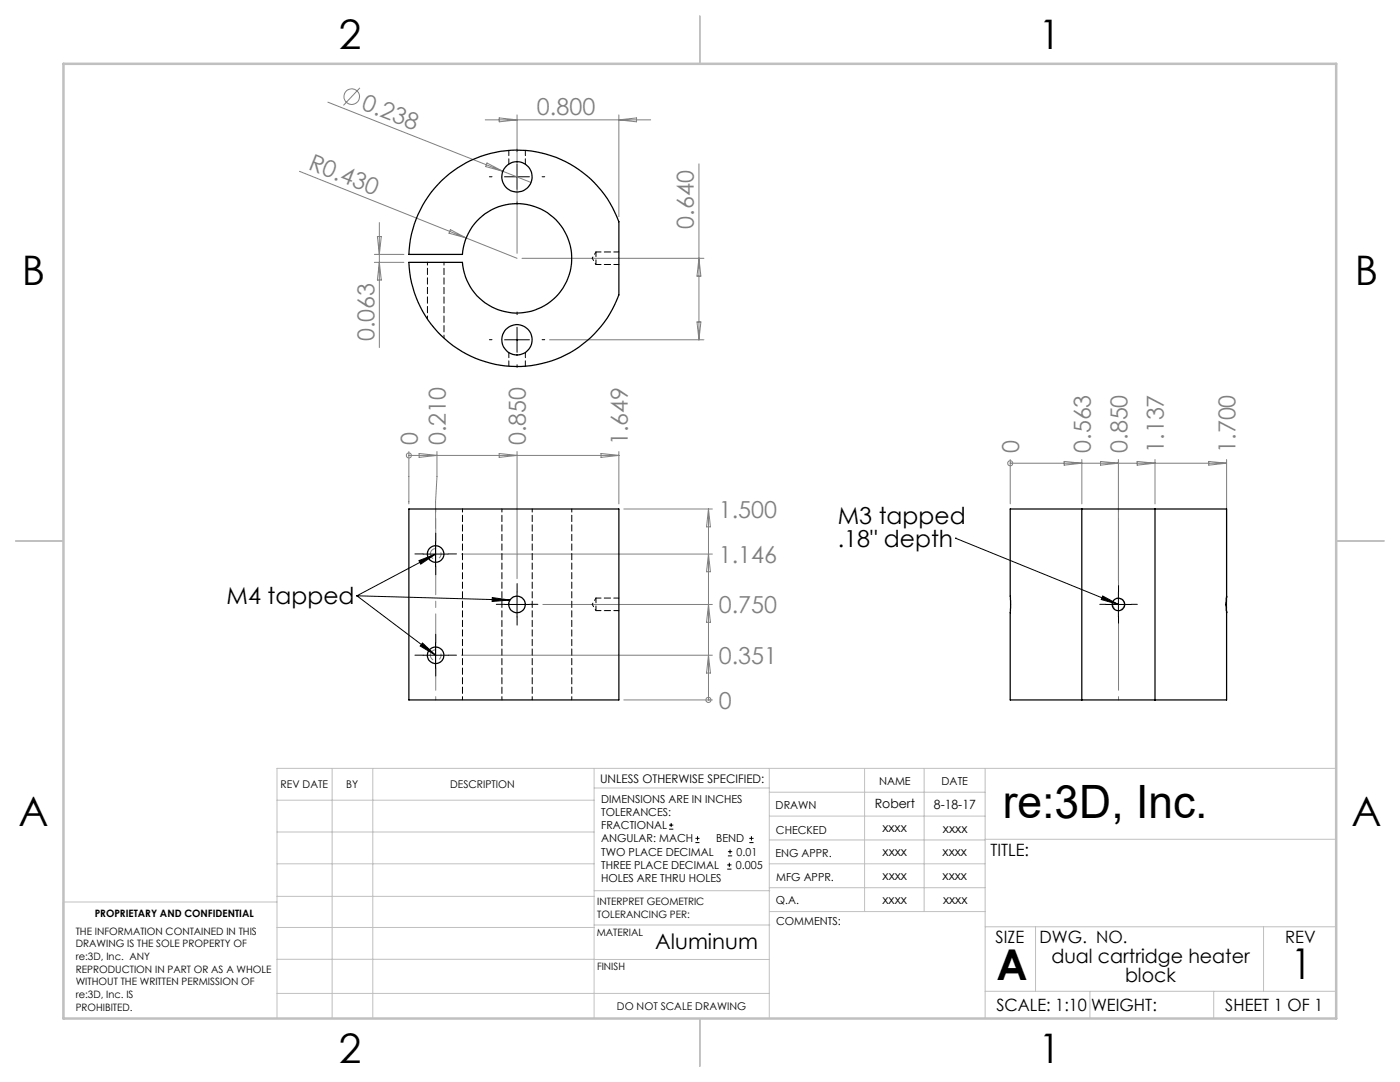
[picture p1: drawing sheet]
<svg xmlns="http://www.w3.org/2000/svg" width="279mm" height="216mm" viewBox="0 0 279 216" stroke-linecap="round" stroke-linejoin="round" font-family="sans-serif">
<g fill="none" stroke="#808080" stroke-width=".2">
<path d="M71.8 17.5l-3.3 3.5M59.8 34.2l43.4 17.3M65.4 20.4l40.6 16M96.8 23.9h33.1M97.2 32.5l3.2 1.7-3.5-1zM99.6 23.5l3.6 .4-3.6 .4zM103.2 22.9v27.7M123.5 22.9v20.4M123.5 23.9l3.5-.4v.8zM139.5 32.7v35.1M74.7 52.4h5.9M74.7 50.8h5.9"/>
<path d="M75.3 47.2h.8l-.4 3.6zM75.7 44.4v25M75.7 52.4l.4 3.5h-.8zM89.9 45.8l3.1 1.7-3.4-1zM104.2 51.5h36.3M139.5 51.5l.4 3.6h-.8zM109.7 67.8h30.8M139.1 64.2h.8l-.4 3.6zM81.6 90.9h.1M81.6 90.1v10.4M81.6 90.9h41.9M83.6 90.5l3.6 .4-3.6 .4z"/>
<path d="M87.2 90.1l-.3 15.3M99.6 90.5l3.6 .4-3.6 .4zM103.2 90.1v25.4M119.9 90.5l3.6 .4-3.6 .4zM123.5 90.1v10.4M201.6 92.4h.1M201.6 91.7v8.8M201.6 92.4h43.2M212.4 92.1l3.5 .3-3.5 .4zM215.9 91.7v8.8M219.6 92.1l3.6 .3-3.6 .4zM223.2 91.7v24.2"/>
<path d="M226.9 92.1l3.6 .3-3.6 .4zM230.5 91.7v8.8M241.2 92.1l3.6 .3-3.6 .4zM244.8 91.7v29.5M92.1 110.6h50.1M124.5 101.6h17.7M141.4 101.6v38.1M141.4 110.6l.4 3.5h-.8zM141.4 101.6l.4 3.5h-.8zM92.1 130.7h50.1M108.3 120.6h33.9M124.5 139.7h17.7"/>
<path d="M141.4 139.7h.1M141.4 130.7l.4 3.6h-.8zM141.4 120.6l.4 3.6h-.8z"/>
<circle cx="70.2" cy="19.3" r="1.56"/>
<circle cx="81.6" cy="90.9" r=".5"/>
<circle cx="201.6" cy="92.4" r=".52"/>
<circle cx="141.4" cy="139.7" r=".5"/>
</g>
<g fill="none" stroke="#000" stroke-width=".2">
<path d="M100.7 35.3h5M103.2 32.8v5M100.7 67.8h5M103.2 65.3v5M71.2 118.9h.1M71.2 118.9l15.7 11.8M71.2 118.9l30.6 .8M83.6 111.9l3.3-1.3-2.9 2zM84.5 110.6h4.9M86.9 108.1v5M86.9 110.6l-15.7 8.3M98.2 119.2l3.6 .5-3.6 .3z"/>
<path d="M103.2 118.1v5M190.7 107.4h.1M190.7 107.4l32.5 13.2M220.1 118.9l3.1 1.7-3.4-1zM223.2 118.1v5M84.3 128.3l2.6 2.4-3-1.8zM84.5 130.7h4.9M86.9 128.3v4.9M100.7 120.6h5M220.7 120.6h5M133.5 165.5h.9M133.5 164.6h.9"/>
<path d="M133.9 164.2v.8M138.8 168.1h.8M138.8 167.3h.8M139.2 166.9v.8M145.1 173.4h.9M145.1 172.6h.9M145.3 170.8h.8M145.3 169.9h.8M145.6 172.2v.8M145.7 169.5v.9M149.5 168.1h.9M149.5 167.3h.9"/>
<path d="M150 166.9v.8"/>
</g>
<path d="M85.9 110.2a1.07 1.07 0 0 1 1.8-.4 1.07 1.07 0 0 1-.4 1.7 1.07 1.07 0 0 1-1.4-1.1v-.2M85.9 130.4a1.07 1.07 0 0 1 1.8-.4 1.07 1.07 0 0 1-.4 1.8 1.07 1.07 0 0 1-1.4-1.2v-.2" fill="none" stroke="#808080" stroke-width=".2" stroke-dasharray="15.2 1.3 1.3 1.3" stroke-dashoffset="13.8" stroke-linecap="butt"/>
<path d="M224.3 120.3a1.15 1.15 0 0 0-1.9-.5 1.15 1.15 0 0 0 .5 1.9 1.15 1.15 0 0 0 1.5-1.3l-.1-.1" fill="none" stroke="#808080" stroke-width=".2" stroke-dasharray="15.2 1.3 1.3 1.3" stroke-dashoffset="13.5" stroke-linecap="butt"/>
<g fill="none" stroke="#000" stroke-width=".2" stroke-dasharray="15.2 1.3 1.3 1.3">
<path d="M98.2 35.3h-.5M103.2 30.3v-.6M108.2 35.3h.5M103.2 40.3v.5M98.2 67.8h-.5M103.2 62.8v-.5M103.2 72.8v.5M108.2 67.8h.5M84.5 110.5h-1.7M87 108v-1.6M87 113v1.7M89.5 110.5h1.6"/>
<path d="M103.2 118.1v-1.7M223.2 118.1v-1.3M84.5 130.7h-1.7M87 128.2v-1.6M87 133.2v1.7M89.5 130.7h1.6M100.7 120.6h-1.7M103.2 123.1v1.6M105.7 120.6h1.6M220.7 120.6h-1.2M223.2 123.1v1.2M225.7 120.6h1.3"/>
</g>
<g fill="none" stroke="#c0c0c0" stroke-width=".2">
<path d="M55.3 159.7h63.3M66.3 153.3v49.9M74.4 153.3v49.9M118.6 153.3v49.9M118.6 157.2h34.9M153.5 153.3v49.9M153.5 158.1h43.1M172.5 153.3v28.6M184.4 153.3v28.6M196.6 153.3v49.9M266.7 153.3h-211.4v49.9M55.3 178.9h63.3"/>
<path d="M55.3 172.4h63.3M55.3 166h63.3M55.3 180h-42.7v23.2M118.6 177.7h35M153.5 167.6h43.1M153.5 162.8h43.1M153.5 172.4h43.1M153.5 177.1h43.1M196.6 167.5h70.1M55.3 198.2h98.2M55.3 191.4l98.2 .1M55.3 185.1h63.3"/>
<path d="M118.6 184.6h35M153.6 181.9h43M196.6 197.8h70.1M196.6 184.9h70.1M206.7 184.9v12.9M217.5 197.8v5.4M242.2 197.8v5.4M252.2 184.9v12.9"/>
</g>
<path d="M139.7 3.2v9.5M3.1 107.9h9.6M266.7 107.9h9.5M139.7 203.2v9.6" fill="none" stroke="#c0c0c0" stroke-width=".25"/>
<path d="M12.7 12.7h254v190.5h-254z" fill="none" stroke="#c0c0c0" stroke-width=".5"/>
<path d="M223.2 101.5v38.1M87 139.6v-38.1" fill="none" stroke="#808080" stroke-width=".2" stroke-dasharray="15.2 1.3 1.3 1.3" stroke-dashoffset="-1.9"/>
<path d="M83.6 111.9l3.3-1.3-2.9 2zM84.3 128.3l2.6 2.4-3-1.8zM98.2 119.2l3.6 .5-3.6 .3zM220.1 118.9l3.1 1.7-3.4-1z" fill="#000"/>
<g fill="none" stroke="#000" stroke-width=".25">
<path d="M88.1 36.1a21.6 21.6 0 0 1 35.4 8.1v14.6a21.6 21.6 0 0 1-23.6 14.1 21.6 21.6 0 0 1-18.3-20.5h10.7a10.9 10.9 0 0 0 16.6 8.5 10.9 10.9 0 0 0 0-18.7 10.9 10.9 0 0 0-16.6 8.6h-10.7a21.6 21.6 0 0 1 6.5-14.7zM81.6 101.6h41.9v38.1h-41.9zM215.9 101.6h-14.3v38.1h14.3M215.9 101.6v38.1M215.9 101.6h14.6M230.5 101.6h14.3v17.4M230.5 101.6v38.1M244.8 119v3.3zM215.9 139.7h14.6M244.8 122.2v17.5h-14.3"/>
<circle cx="103.2" cy="35.3" r="3"/>
<circle cx="103.2" cy="67.8" r="3"/>
<circle cx="86.9" cy="110.5" r="1.64"/>
<circle cx="86.9" cy="130.7" r="1.64"/>
<circle cx="103.2" cy="120.6" r="1.65"/>
<circle cx="223.2" cy="120.6" r="1.26"/>
</g>
<path d="M100.2 101.5v38.1M92.3 139.6v-38.1M106.2 139.6v-38.1M114.1 139.6v-38.1" fill="none" stroke="#000" stroke-width=".2" stroke-dasharray="1.3 .6" stroke-dashoffset=".6"/>
<path d="M118.9 50.3v2.5M118.9 52.8h4.6M123.5 50.3h-4.6M118.9 119.3v2.5M123.5 119.3h-4.6M118.9 121.8h4.6" fill="none" stroke="#000" stroke-width=".2" stroke-dasharray="1.3 .6" stroke-dashoffset=".3"/>
<path d="M101.5 120.6h.1M101.6 120.5l-.1 .1M104.8 120.6v-.2" fill="none" stroke="#000" stroke-width=".2" stroke-dasharray="1.3 .6"/>
<path d="M85.3 52.3v11.3M118.2 51.5l.7 1.3M118.9 50.3l-.7 1.2M88.6 67.4v-15.1M118.9 119.3l-.7 1.3M118.2 120.6l.7 1.2" fill="none" stroke="#000" stroke-width=".2" stroke-dasharray="1.3 .6" stroke-dashoffset=".7"/>
<path d="M101.5 30v2.7M104.8 32.7v-2.7M101.5 70.3v2.8M104.8 73.1v-2.8" fill="none" stroke="#000" stroke-width=".2" stroke-dasharray="1.3 .6" stroke-dashoffset=".2"/>
<text font-size="9.2" x="200.1" y="163.1">re:3D, Inc.</text>
<g font-size="8.5">
<text x="198.9" y="195.5">A</text>
<text x="257.6" y="195.4">1</text>
</g>
<g font-size="8.1">
<text x="67.6" y="9.7">2</text>
<text x="207.3" y="9.7">1</text>
<text x="4.4" y="57">B</text>
<text x="270.4" y="57">B</text>
<text x="3.7" y="164.9">A</text>
<text x="269.7" y="164.9">A</text>
<text x="67.6" y="212.2">2</text>
<text x="207.3" y="212.2">1</text>
</g>
<g font-size="4.7" fill="#808080">
<text x="72" y="21.8" transform="rotate(22 72 21.8)">0.238</text>
<text x="107.2" y="22.9">0.800</text>
<text x="61.4" y="33.7" transform="rotate(22 61.4 33.7)">R0.430</text>
<text x="138.5" y="45.6" transform="rotate(-90 138.5 45.6)">0.640</text>
<text x="74.7" y="68" transform="rotate(-90 74.7 68)">0.063</text>
<text x="83.4" y="88.8" transform="rotate(-90 83.4 88.8)">0</text>
<text x="89" y="88.8" transform="rotate(-90 89 88.8)">0.210</text>
<text x="105" y="88.8" transform="rotate(-90 105 88.8)">0.850</text>
<text x="125.3" y="88.8" transform="rotate(-90 125.3 88.8)">1.649</text>
<text x="203.4" y="90.4" transform="rotate(-90 203.4 90.4)">0</text>
<text x="217.7" y="90.4" transform="rotate(-90 217.7 90.4)">0.563</text>
<text x="225" y="90.4" transform="rotate(-90 225 90.4)">0.850</text>
<text x="232.3" y="90.4" transform="rotate(-90 232.3 90.4)">1.137</text>
<text x="246.6" y="90.4" transform="rotate(-90 246.6 90.4)">1.700</text>
<text x="143.5" y="103.3">1.500</text>
<text x="143.5" y="112.3">1.146</text>
<text x="143.5" y="122.4">0.750</text>
<text x="143.5" y="132.5">0.351</text>
<text x="143.5" y="141.4">0</text>
</g>
<g font-size="4.7">
<text x="167.2" y="104.6">M3 tapped</text>
<text x="167.2" y="109.1">.18&quot; depth</text>
<text x="45.2" y="120.6">M4 tapped</text>
</g>
<text font-size="4.2" x="130.8" y="189.4">Aluminum</text>
<g font-size="3.9">
<text x="209.8" y="192.1">dual cartridge heater</text>
<text x="224.5" y="196">block</text>
</g>
<g font-size="3.4">
<text x="197.7" y="170.8">TITLE:</text>
<text x="198.7" y="188.1">SIZE</text>
<text x="207.5" y="188.1">DWG. NO.</text>
<text x="256.5" y="188.2">REV</text>
<text x="198.8" y="201.7">SCALE: 1:10</text>
<text x="217.7" y="201.8">WEIGHT:</text>
<text x="244.5" y="201.7">SHEET 1 OF 1</text>
</g>
<g font-size="2.5">
<text x="174.6" y="161.3">Robert</text>
<text x="186.4" y="161.4">8-18-17</text>
<text x="176.1" y="166.1">xxxx</text>
<text x="188.2" y="166.2">xxxx</text>
<text x="176.1" y="170.8">xxxx</text>
<text x="188.1" y="170.8">xxxx</text>
<text x="176.1" y="175.6">xxxx</text>
<text x="188.1" y="175.6">xxxx</text>
<text x="176.1" y="180.4">xxxx</text>
<text x="188.2" y="180.3">xxxx</text>
</g>
<text font-size="2.4" x="119.8" y="156.2">UNLESS OTHERWISE SPECIFIED:</text>
<g font-size="2.2">
<text x="120" y="160.1">DIMENSIONS ARE IN INCHES</text>
<text x="154.8" y="161.4">DRAWN</text>
<text x="175.4" y="156.6">NAME</text>
<text x="187.9" y="156.7">DATE</text>
<text x="120" y="162.8">TOLERANCES:</text>
<text x="120" y="165.4">FRACTIONAL</text>
<text x="154.9" y="166.3">CHECKED</text>
<text x="120" y="173.4">THREE PLACE DECIMAL</text>
<text x="120" y="168.1">ANGULAR: MACH</text>
<text x="120" y="170.7">TWO PLACE DECIMAL</text>
<text x="142.9" y="168.1">BEND</text>
<text x="146.9" y="173.4">0.005</text>
<text x="147" y="170.7">0.01</text>
<text x="154.8" y="171">ENG APPR.</text>
<text x="120" y="176">HOLES ARE THRU HOLES</text>
<text x="154.9" y="175.7">MFG APPR.</text>
<text x="154.9" y="180.4">Q.A.</text>
<text x="154.9" y="184.6">COMMENTS:</text>
</g>
<g font-size="2.1">
<text x="56" y="157.2">REV DATE</text>
<text x="69.1" y="157.2">BY</text>
<text x="89.8" y="157.2">DESCRIPTION</text>
<text x="123.1" y="201.6">DO NOT SCALE DRAWING</text>
</g>
<g font-size="2">
<text x="18.9" y="182.9">PROPRIETARY AND CONFIDENTIAL</text>
<text x="119.2" y="180.6">INTERPRET GEOMETRIC</text>
<text x="119.2" y="183.1">TOLERANCING PER:</text>
<text x="15.1" y="186.5">THE INFORMATION CONTAINED IN THIS</text>
<text x="15.1" y="189">DRAWING IS THE SOLE PROPERTY OF</text>
<text x="15.1" y="191.6">re:3D, Inc. ANY</text>
<text x="119.1" y="186.7">MATERIAL</text>
<text x="15.1" y="194.1">REPRODUCTION IN PART OR AS A WHOLE</text>
<text x="15.1" y="196.6">WITHOUT THE WRITTEN PERMISSION OF</text>
<text x="119.1" y="193.5">FINISH</text>
<text x="15.1" y="199.1">re:3D, Inc. IS</text>
<text x="15.1" y="201.7">PROHIBITED.</text>
</g>
</svg>
